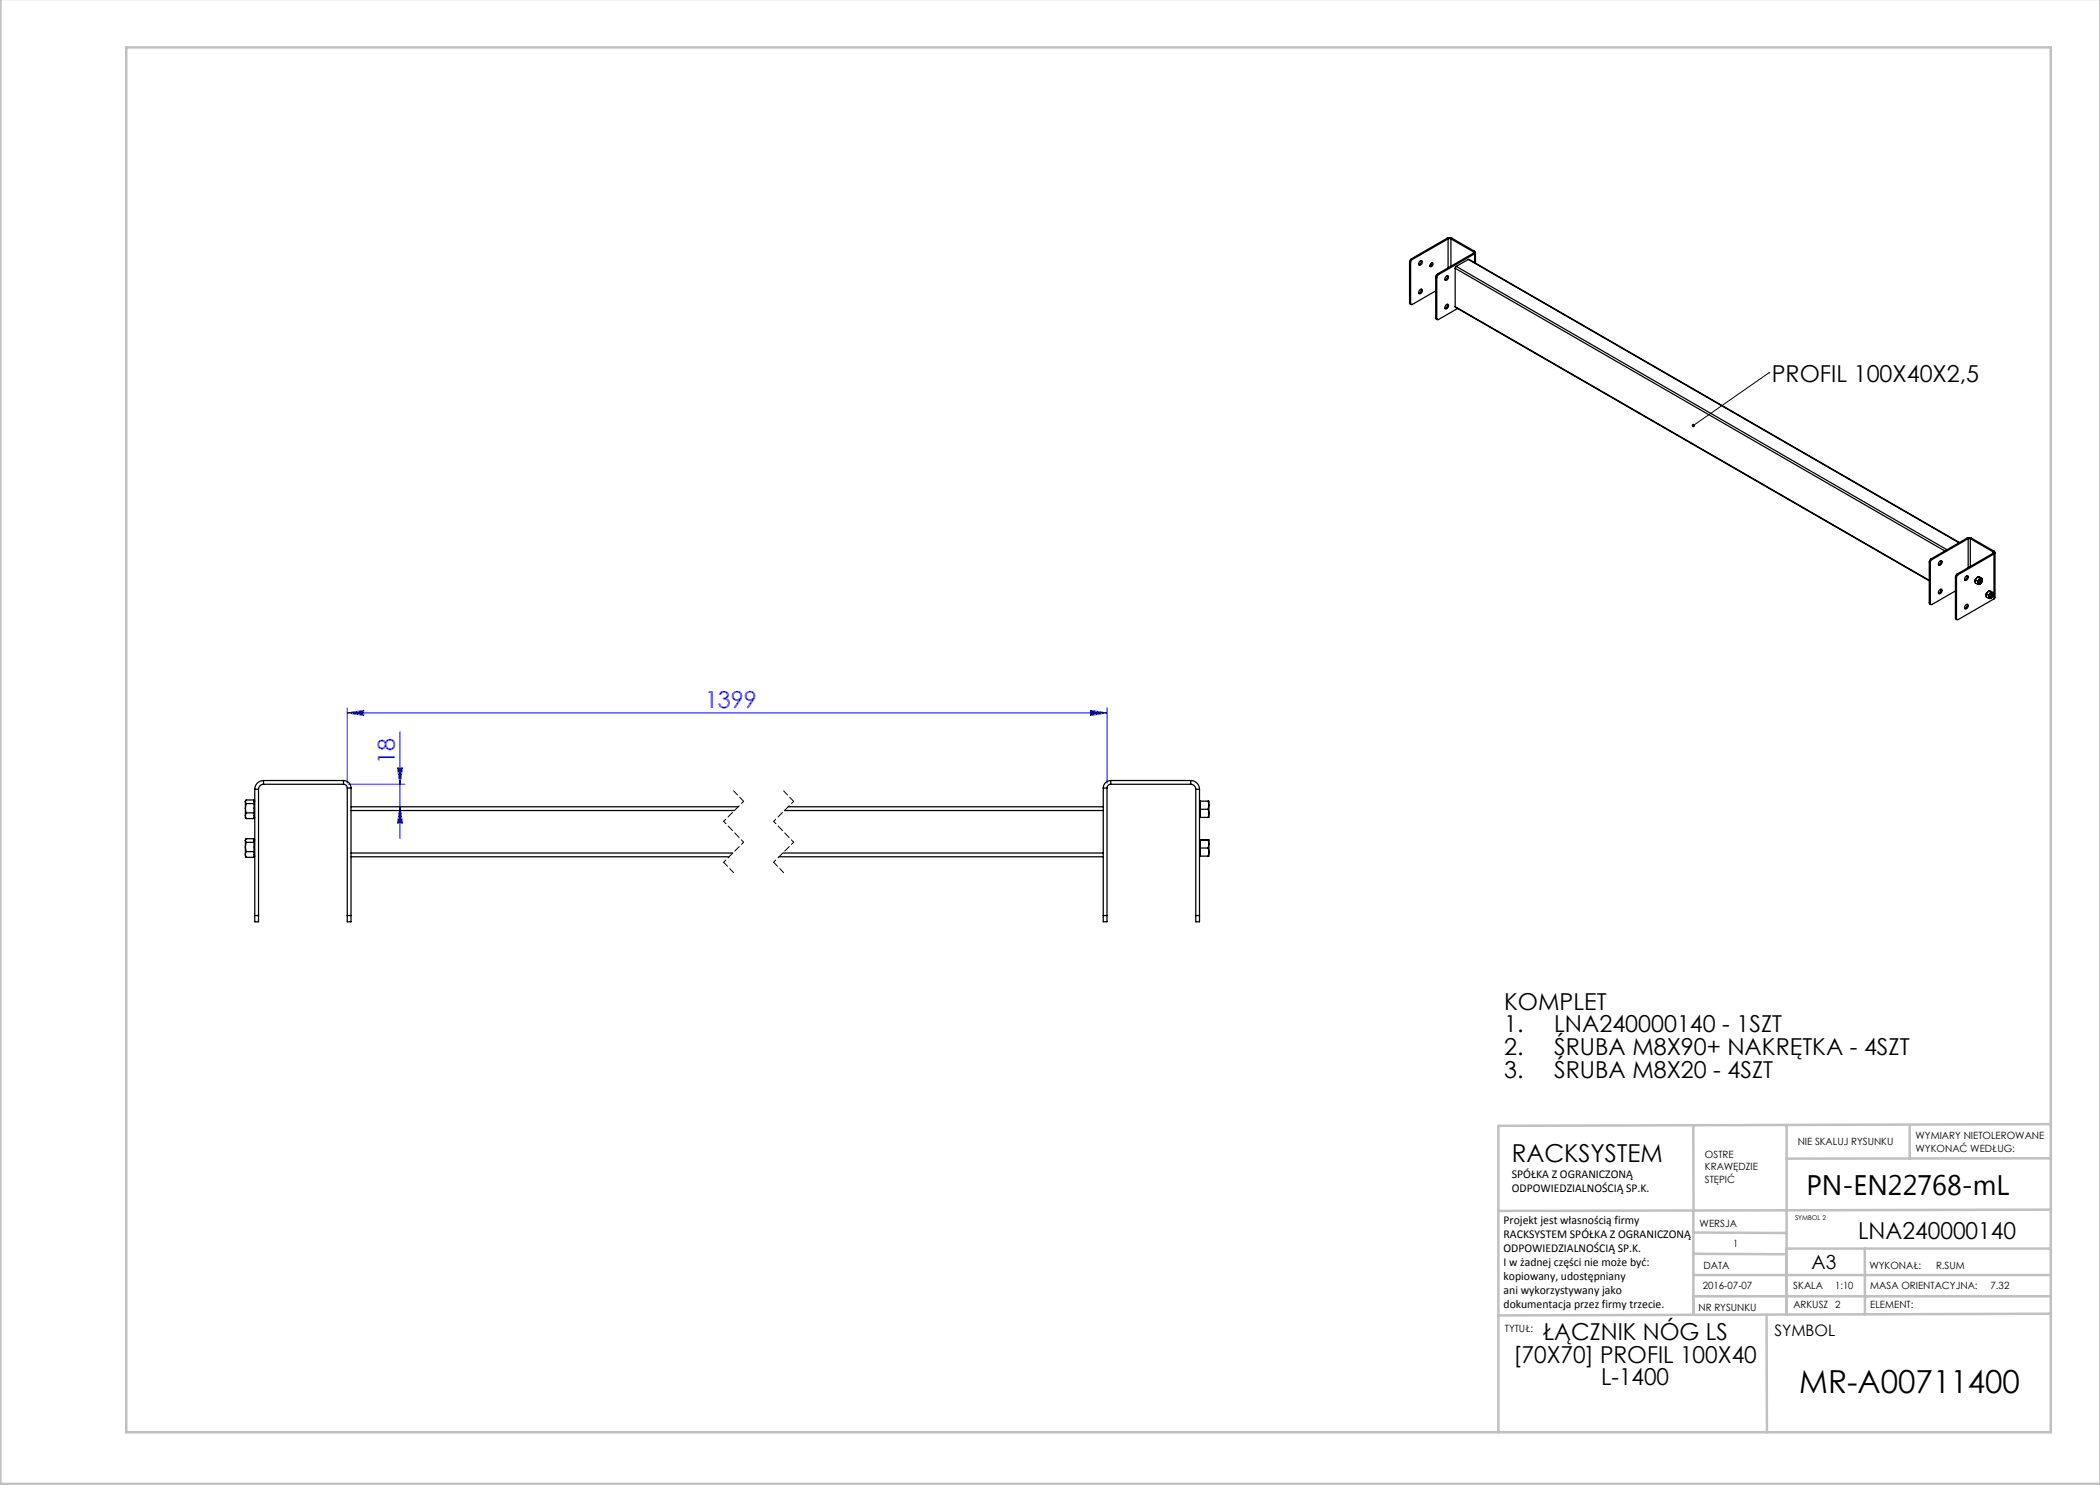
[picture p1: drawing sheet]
<svg xmlns="http://www.w3.org/2000/svg" width="420mm" height="297mm" viewBox="0 0 420 297" stroke-linecap="round" stroke-linejoin="round" font-family="sans-serif">
<path d="M69.5 142.6l3.3-.5v1zM69.5 141.6v15M69.5 142.6h151.9M69.7 156.9h11.3M79.5 153.6h1l-.5 3.3zM80 146.4v21.3M218.1 142.1l3.3 .5-3.3 .5zM221.4 141.6v15M80 161.4l.5 3.3h-1z" fill="none" stroke="#00f" stroke-width=".2"/>
<path d="M353.8 74.6h.1M353.8 74.6l-15.1 10.5" fill="none" stroke="#000" stroke-width=".2"/>
<path d="M146.7 158.2l2 2.1M156.7 158.2l2 2.1M144.7 172.4l2 2.1M154.7 172.4l2 2.1" fill="none" stroke="#000" stroke-width=".2" stroke-dasharray="1.3 .6" stroke-dashoffset=".1"/>
<path d="M148.7 160.3l-4 4M148.7 168.4l-4 4M158.7 160.3l-4 4M158.7 168.4l-4 4" fill="none" stroke="#000" stroke-width=".2" stroke-dasharray="1.3 .6" stroke-dashoffset=".7"/>
<path d="M144.7 164.3l4 4.1M154.7 164.3l4 4.1" fill="none" stroke="#000" stroke-width=".2" stroke-dasharray="1.3 .6" stroke-dashoffset=".6"/>
<g fill="none" stroke="#c0c0c0" stroke-width=".5">
<path d="M.1 -.1v296.9h419.9M25.2 9.5h385v276.9h-385zM338.7 225.2v16.9M357.3 225v37.9M382 225.4v6.3M410.1 224.8l-110.4 .4v61.2M410.1 231.7h-52.8M338.7 259.3h71.5M338.7 255h71.5M338.7 250.8l18.6 .1M338.7 246.5l18.6 .1M338.7 242.1v20.9"/>
<path d="M373 249.7v13.2M410.1 241.9l-110.4 .3M410.2 249.7h-52.9v13.2M353.3 262.9l.1 23.5M410.2 262.7l-110.5 .4"/>
</g>
<path d="M338.5 84.8a.34 .34 0 0 1 .4 .1 .34 .34 0 0 1 0 .5 .34 .34 0 0 1-.5-.1l.3-.2-.3 .2z" fill="#000"/>
<g fill="#00f">
<path d="M69.5 142.6l3.3-.5v1zM218.1 142.1l3.3 .5-3.3 .5z"/>
<path d="M79.5 153.6h1l-.5 3.3zM80 161.4l.5 3.3h-1z"/>
</g>
<g fill="none" stroke="#000" stroke-width=".25">
<path d="M281.9 52.4l.2 .1M281.9 52.4v8.2M282.1 52.5v8.2M282.3 51.8l-.4 .6M282.3 51.8l.2 .1M282.5 51.9l-.4 .6M284 57.9a.32 .32 0 0 1 .5 .1 .32 .32 0 0 1-.1 .5 .35 .35 0 0 1-.6 .3 .35 .35 0 0 1 0-.6zM284 52.2a.32 .32 0 0 1 .5 .1 .32 .32 0 0 1-.1 .4 .35 .35 0 0 1-.6 .3 .35 .35 0 0 1 0-.6zM284.2 52.1a.74 .74 0 0 1-.4 .8M284.2 57.8v.1a.74 .74 0 0 1-.4 .8M286.2 52.7a.29 .29 0 0 1 .4 0 .29 .29 0 0 1-.1 .4 .3 .3 0 0 1-.5 .2 .3 .3 0 0 1 .1-.5zM286.3 52.6l-.1 .3-.2 .2"/>
<path d="M286.3 52.6v.3l-.3 .3 .3-.2zM286.4 52.6l-.1 .4-.3 .2M287.1 58.2l-4.6 2.7h-.3l-.1-.2M287.1 55.4l.3 .1M287.1 55.4v8.2M287.4 55.5v8.2M287.5 54.8l-.4 .6M287.5 54.8l.2 .1M287.7 54.9l-.3 .6M289.2 55.3a.32 .32 0 0 1 .5 0 .32 .32 0 0 1-.1 .5 .35 .35 0 0 1-.5 .3 .35 .35 0 0 1 0-.6zM289.4 47.7l.5-.2 .5 .2M289.4 47.7l.2 .1"/>
<path d="M289.4 47.7l-7.1 4.1M289.5 55.1v.1a.74 .74 0 0 1-.5 .8M289.6 47.8h.6M289.6 47.8l-7.1 4.1M289.6 47.8v5.8M290.2 47.8l4.5 2.6M290.2 47.8v5.4M290.4 47.7l4.5 2.6M290.4 47.7l-.2 .1M291 53.7v7.6M291 53.7l98 56.5M291.2 53.3l-.2 .4"/>
<path d="M291.2 53.3l98.2 56.6M293.6 51.9l98.3 56.6M293.6 51.9l-2.4 1.4M293.6 51.9l98.2 56.7M294.7 50.4v.2M294.7 50.6l.2 .2M294.7 50.6l-7.2 4.2M294.9 50.3a.26 .26 0 0 1 .2 .2 .26 .26 0 0 1-.2 .3M294.9 50.8l-7.2 4.1M294.9 50.3l-.2 .1M294.9 50.8v1.7M295.1 50.5v2.1"/>
<path d="M281.9 60.6l.3 .3M281.9 60.6l.2 .1M287.1 63.6l.4 .3M287.1 63.6l.3 .1M289.2 61a.32 .32 0 0 1 .5 0 .32 .32 0 0 1-.1 .5 .35 .35 0 0 1-.5 .3 .35 .35 0 0 1 0-.6zM289.5 60.8v.1a.74 .74 0 0 1-.5 .8M291 61.3l94.9 54.9M291 61.3l94.9 54.8M291.5 61.7l-3.8 2.2h-.2l-.1-.2M385.9 112.4l.2 .1M385.9 112.4v8.2M386.1 112.5v8.2"/>
<path d="M386.2 111.8l-.3 .6M386.2 111.8l.2 .1M386.4 111.9l-.3 .6M388 118a.32 .32 0 0 1 .4 0 .32 .32 0 0 1-.1 .5 .35 .35 0 0 1-.5 .3 .35 .35 0 0 1 0-.6zM388 112.2a.32 .32 0 0 1 .4 .1 .32 .32 0 0 1-.1 .4 .35 .35 0 0 1-.5 .4 .35 .35 0 0 1 0-.7zM388.2 112.1v.1a.74 .74 0 0 1-.5 .8M388.2 117.8v.1a.74 .74 0 0 1-.5 .8M391.1 118.2l-4.7 2.7h-.2l-.1-.2M391.1 115.4l.2 .1M391.1 115.4v8.2M391.3 115.5v8.2M391.4 114.8l-.3 .6"/>
<path d="M391.4 114.8l.3 .1M391.7 114.9l-.4 .6M393.2 115.3a.32 .32 0 0 1 .5 0 .32 .32 0 0 1-.2 .5 .35 .35 0 0 1-.5 .3 .35 .35 0 0 1 0-.6zM393.4 115.1v.1a.74 .74 0 0 1-.5 .8M393.4 107.6l.4-.1 .5 .1M393.4 107.6l.2 .1M393.4 107.6l-7.2 4.2M393.6 107.7h.5M393.6 107.7l-7.2 4.2M393.6 107.7v5.8M394.1 107.7l4.5 2.7M394.1 107.7v5.6"/>
<path d="M394.3 107.6l-.2 .1M394.3 107.6l4.5 2.6M395.1 116v.4M395.1 116l.4 .2M395.1 116v.6l.4 .2M395.5 115.5l-.4 .4M395.5 116.2v.4M395.5 116.8l.3 .1M395.5 115.4l-.4 .6M395.5 115.4l.5 .3M395.5 115.4h.5l.4 .3M395.5 116.6l.3 .3"/>
<path d="M395.5 116.6v.2M395.6 115.4h.2M395.8 116l-.3 .6M395.8 116l-.3 .2M395.9 116.1l.1-.1a.29 .29 0 0 1 .1 .4 .29 .29 0 0 1-.4 .1zM395.9 116a.22 .22 0 0 1 .4 0 .22 .22 0 0 1-.1 .3 .26 .26 0 0 1-.2 .3 .26 .26 0 0 1-.3-.2zM396 115.7l-.2 .3M396 115.7h.2M396.2 115.7l-.4 .3M396.2 115.7l.3 .3M396.2 116.6l-.4 .3M396.4 115.7h-.2"/>
<path d="M396.4 115.7l.1 .3M396.5 116l-.3 .6M397.2 118.8v.5M397.2 118.8l.5 .2M397.2 118.8v.6l.5 .3M397.7 118.3l-.4 .5M397.7 119v.4M397.7 119.7h.3M397.7 118.2l-.5 .6M397.7 118.2l.5 .3M397.7 118.2l.5 .1 .4 .2M397.7 119.4l.3 .3"/>
<path d="M397.7 119.4v.3M397.8 118.2h.2M398 118.8l-.3 .6M398 118.8l-.3 .2M398.1 118.9l.1-.1a.29 .29 0 0 1 .1 .4 .29 .29 0 0 1-.4 .1zM398.1 118.8a.22 .22 0 0 1 .4 0 .22 .22 0 0 1-.1 .4 .26 .26 0 0 1-.2 .3 .26 .26 0 0 1-.3-.3zM398.2 118.5l-.2 .3M398.2 118.5h.2M398.4 118.5l-.4 .3M398.4 118.5l.3 .3M398.4 119.4l-.4 .3M398.6 110.4l.1 .1-.1 .2"/>
<path d="M398.6 110.7l.2 .1M398.6 110.7l-7.2 4.1M398.6 110.4v.3M398.6 118.5h-.2M398.6 118.5l.1 .3M398.7 118.8l-.3 .6M398.8 119.8l-7.1 4.1h-.3l-.1-.2M398.8 110.2a.3 .3 0 0 1 .2 .3 .3 .3 0 0 1-.2 .3M398.8 110.8l-7.1 4.1M398.8 110.8v9M398.8 110.2l-.2 .2M399 110.5v9l-.2 .3"/>
<path d="M385.9 120.6l.3 .3M385.9 120.6l.2 .1M391.1 123.6l.3 .3M391.1 123.6l.2 .1M393.2 121a.32 .32 0 0 1 .5 0 .32 .32 0 0 1-.2 .5 .35 .35 0 0 1-.5 .3 .35 .35 0 0 1 0-.6zM393.4 120.9a.74 .74 0 0 1-.5 .8M51 157.9h.7M51 157.9v25.2M51.7 157.9v25.2M52.7 156.1a1.75 1.75 0 0 0-1.7 1.8M52.7 156.9a1 1 0 0 0-1 1M52.7 156.1h16"/>
<path d="M52.7 156.9h16M52.7 156.1v.8M68.7 156.1a1.5 1.5 0 0 1 1.5 1.5M68.7 156.9a.75 .75 0 0 1 .8 .7M68.7 156.1v.8M69.5 157.6h.7M69.5 157.6v25.5M70.2 157.6v25.5M220.7 157.6h.7M220.7 157.6v25.5M221.4 157.6v25.5M222.2 156.9a.75 .75 0 0 0-.8 .7"/>
<path d="M222.2 156.1a1.5 1.5 0 0 0-1.5 1.5M222.2 156.1v.8M222.2 156.1h16M222.2 156.9h16M238.2 156.9a1 1 0 0 1 1 1M238.2 156.1a1.75 1.75 0 0 1 1.7 1.8M238.2 156.1v.8M239.2 157.9h.7M239.2 157.9v25.2M239.9 157.9v25.2M49.1 161.6l.1 1M49.1 161.6v1.5"/>
<path d="M49.1 160.4l.1 .3M49.1 160.4v1.2M49.1 163.1l.1 .6M49.1 160.4l.1-.4h1.6v3.7h-1.6M49.1 169.4l.1 .9M49.1 169.4v1.5M49.1 168.1l.1 .4M49.1 168.1v1.3M49.1 170.9l.1 .6M49.1 168.1l.1-.4h1.6v3.8h-1.6M49.2 160.1l-.1 .3M49.2 167.8l-.1 .3"/>
<path d="M49.2 162.6l-.1 .5M49.2 170.3l-.1 .6M49.2 162.6h1.6M49.2 160.7l-.1 .9M49.2 160.7h1.6M49.2 170.3h1.6M49.2 168.5l-.1 .9M49.2 168.5h1.6M50.8 160.2h.2M50.8 163.5h.2M50.8 168h.2M50.8 171.2h.2"/>
<path d="M70.2 161.4h77.4M70.2 162.1h76.7M70.2 170.6h76.4M70.2 171.4h75.6M155.8 171.4h64.9M156.6 170.6h64.1M156.9 162.1h63.8M157.6 161.4h63.1M239.9 160.2h1.7M239.9 163.5h1.7M239.9 171.2h1.7M240.1 160.2v3.3"/>
<path d="M240.1 168v3.2M240.1 161.9h1.5M240.1 169.6h1.5M241.6 161.9l.2 .8M241.6 160.2l.2 .8M241.6 160.2h.2v.8M241.6 168l.2 .8M241.6 169.6l.2 .8M241.6 168h.2M241.6 168h-1.7M241.8 162.7l-.2 .8M241.8 161v1.7"/>
<path d="M241.8 162.7v.8h-.2M241.8 168.8v1.6M241.8 170.4l-.2 .8M241.8 168h-.2M241.8 168v.8M241.8 170.4v.8h-.2M241.8 161l-.2 .9M241.8 168.8l-.2 .8M51 183.1v1.3h.7v-1.3M51 183.1h.7M69.5 183.1v1.3h.7v-1.3M69.5 183.1h.7"/>
<path d="M220.7 183.1v1.3h.7v-1.3M220.7 183.1h.7M239.2 183.1v1.3h.7v-1.3M239.2 183.1h.7"/>
</g>
<text font-size="6.3" x="359.8" y="278.5">MR-A00711400</text>
<text font-size="5.6" x="361.3" y="239.1">PN-EN22768-mL</text>
<text font-size="4.9" x="302.4" y="232.4">RACKSYSTEM</text>
<g font-size="4.7">
<text x="354.3" y="76.3">PROFIL 100X40X2,5</text>
<text x="300.8" y="202">KOMPLET</text>
<text x="300.8" y="206.5">1.</text>
<text x="310.8" y="206.5">LNA240000140 - 1SZT</text>
<text x="300.8" y="211">2.</text>
<text x="300.8" y="215.5">3.</text>
<text x="310.8" y="211">ŚRUBA M8X90+ NAKRĘTKA - 4SZT</text>
<text x="310.8" y="215.5">ŚRUBA M8X20 - 4SZT</text>
<text x="371.6" y="247.8">LNA240000140</text>
<text x="308.5" y="268.1">ŁĄCZNIK NÓG LS</text>
<text x="302.7" y="272.6">[70X70] PROFIL 100X40</text>
<text x="320.2" y="277.1">L-1400</text>
</g>
<g font-size="4.7" fill="#00f">
<text x="141" y="141.6">1399</text>
<text x="79" y="152.8" transform="rotate(-90 79 152.8)">18</text>
</g>
<text font-size="3.9" x="362.3" y="253.8">A3</text>
<text font-size="3.2" x="354.9" y="267.2">SYMBOL</text>
<g font-size="2.4">
<text x="302.4" y="235.6">SPÓŁKA Z OGRANICZONĄ</text>
<text x="302.4" y="238.4">ODPOWIEDZIALNOŚCIĄ SP.K.</text>
<text x="300.7" y="244.7">Projekt jest własnością firmy</text>
<text x="300.7" y="247.5">RACKSYSTEM SPÓŁKA Z OGRANICZONĄ</text>
<text x="300.7" y="250.3">ODPOWIEDZIALNOŚCIĄ SP.K.</text>
<text x="300.7" y="253.1">I w żadnej części nie może być:</text>
<text x="300.7" y="256">kopiowany, udostępniany</text>
<text x="300.7" y="258.8">ani wykorzystywany jako</text>
<text x="300.7" y="261.6">dokumentacja przez firmy trzecie.</text>
</g>
<g font-size="2">
<text x="383.1" y="227.9">WYMIARY NIETOLEROWANE</text>
<text x="341" y="231.6">OSTRE</text>
<text x="359.5" y="228.9">NIE SKALUJ RYSUNKU</text>
<text x="383.1" y="230.4">WYKONAĆ WEDŁUG:</text>
<text x="341" y="234.1">KRAWĘDZIE</text>
<text x="341" y="236.6">STĘPIĆ</text>
<text x="339.9" y="245.4">WERSJA</text>
<text x="346.6" y="249.5">1</text>
<text x="340.6" y="257.7">2016-07-07</text>
<text x="340.7" y="253.8">DATA</text>
<text x="358.7" y="257.7">SKALA</text>
<text x="367" y="257.7">1:10</text>
<text x="373.9" y="253.8">WYKONAŁ:</text>
<text x="374.1" y="257.7">MASA ORIENTACYJNA:</text>
<text x="387.2" y="253.8">R.SUM</text>
<text x="398.1" y="257.7">7.32</text>
<text x="339.7" y="262.3">NR RYSUNKU</text>
<text x="358.7" y="261.7">ARKUSZ 2</text>
<text x="374.1" y="261.7">ELEMENT:</text>
<text x="301" y="266.4">TYTUŁ:</text>
</g>
<text font-size="1.3" x="359" y="244">SYMBOL 2</text>
</svg>
